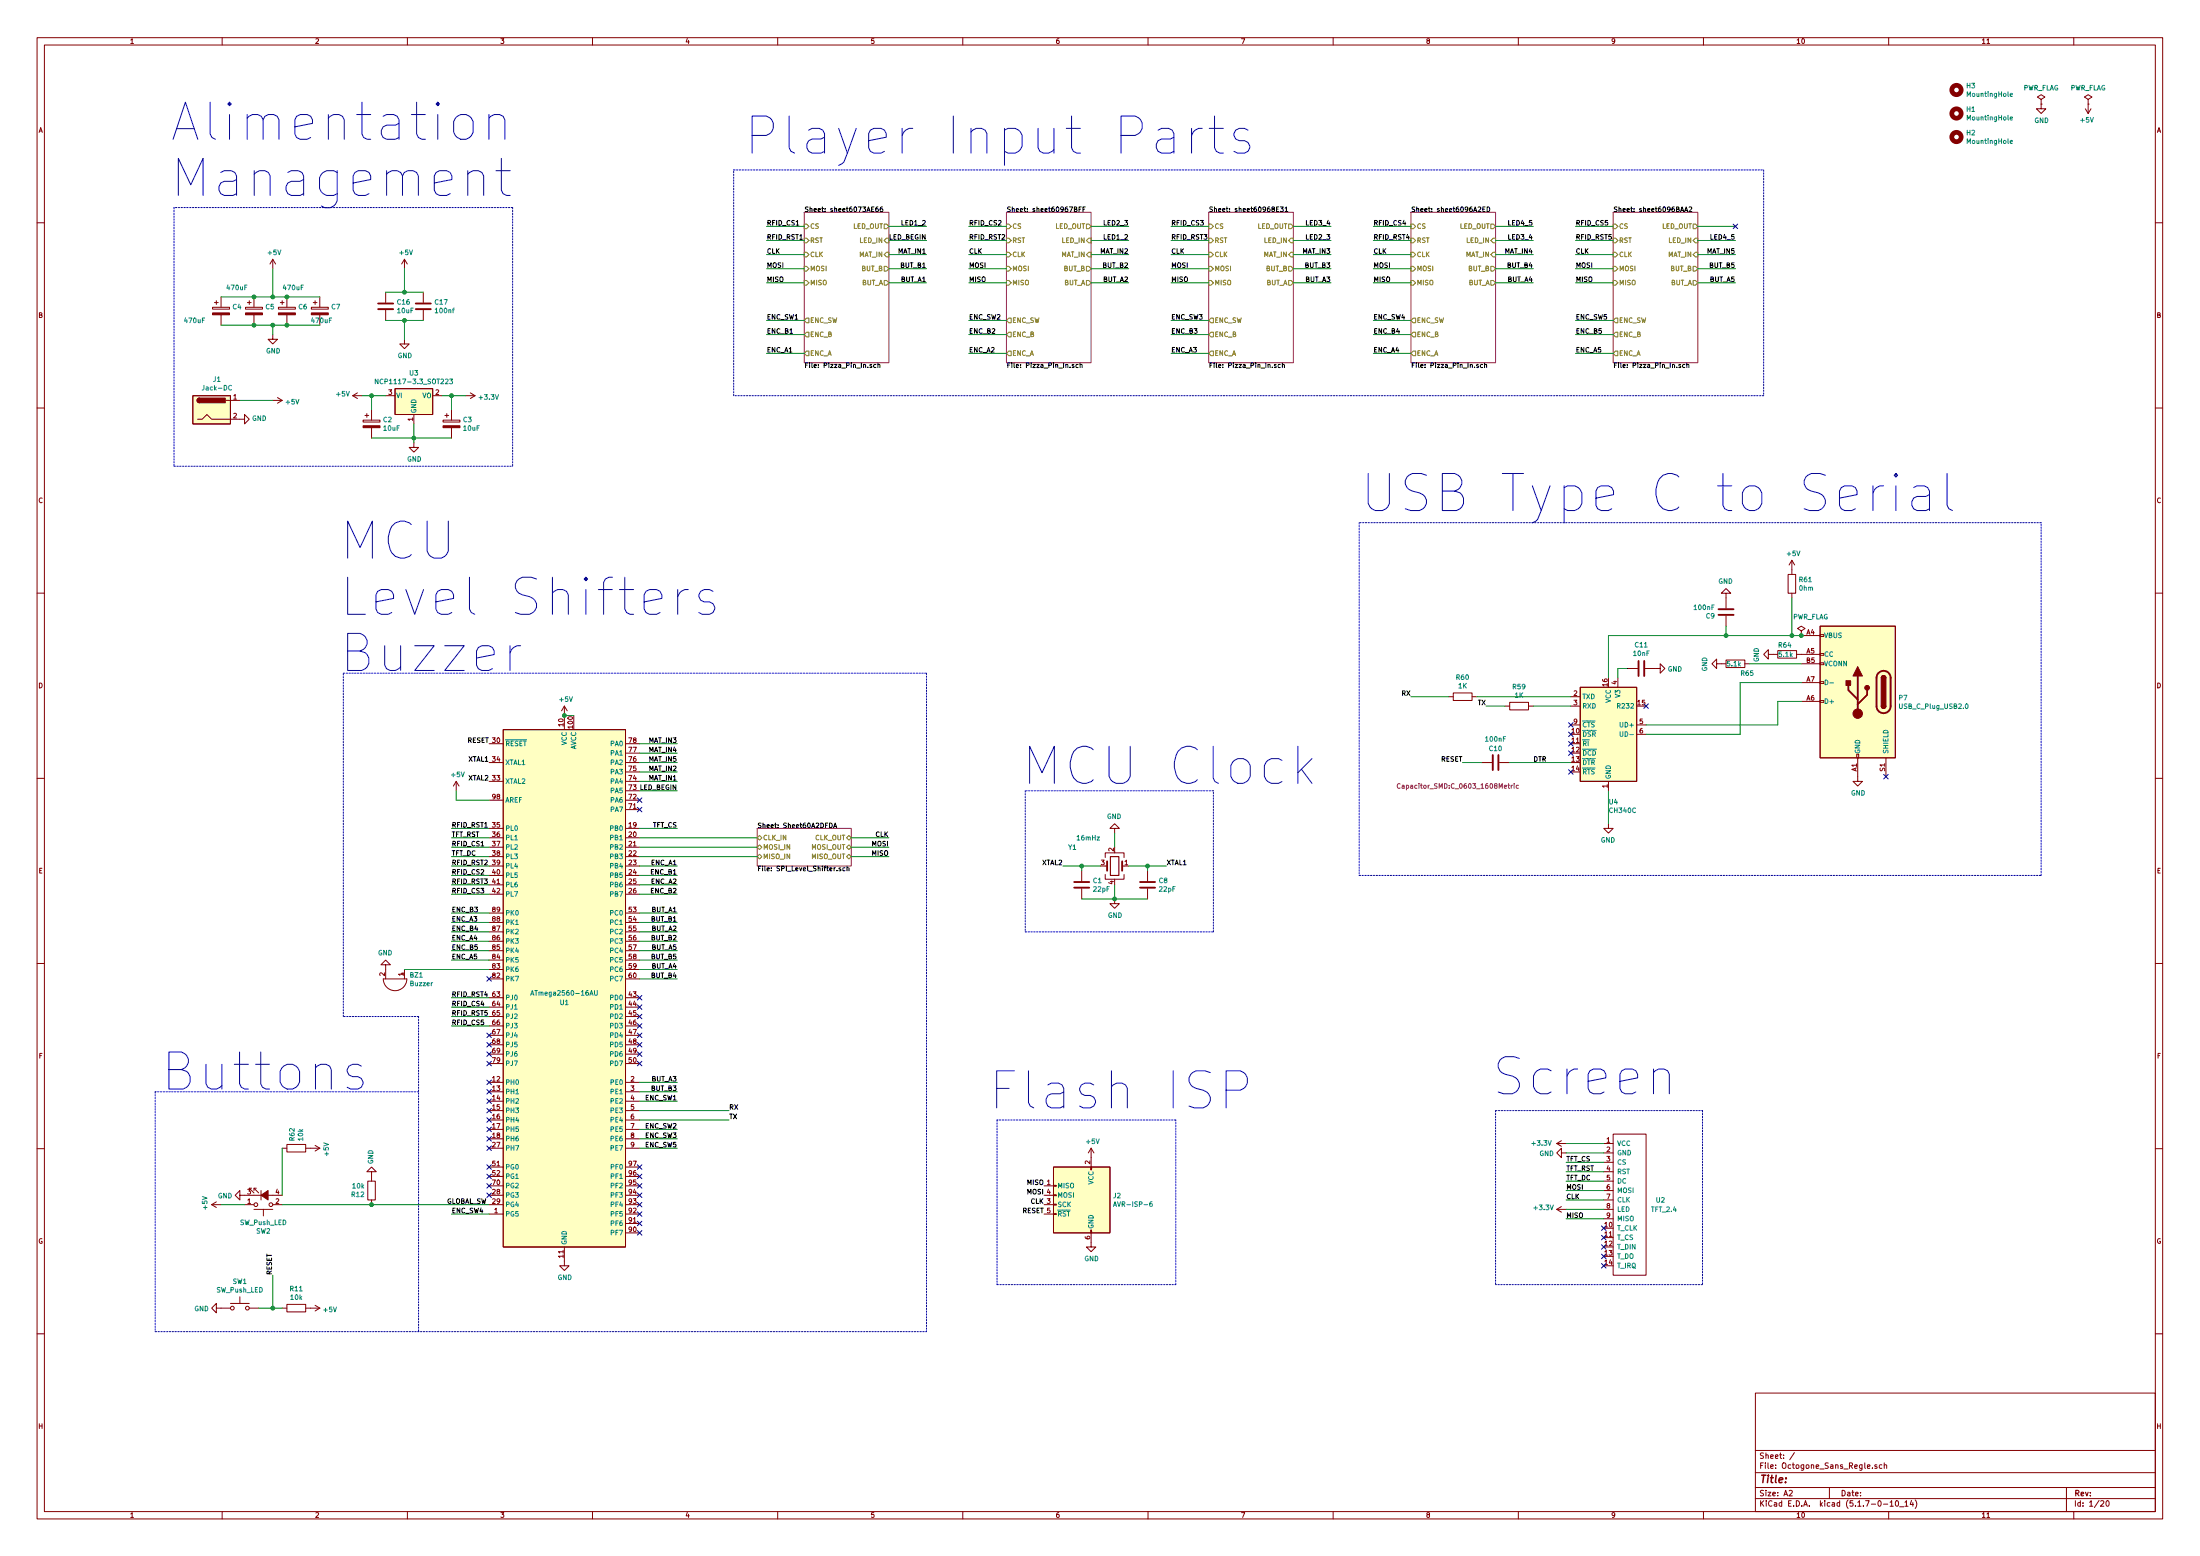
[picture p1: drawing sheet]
EESchema Schematic File Version 4
EELAYER 30 0
EELAYER END
$Descr A2 23386 16535
encoding utf-8
Sheet 1 20
Title ""
Date ""
Rev ""
Comp ""
Comment1 ""
Comment2 ""
Comment3 ""
Comment4 ""
$EndDescr
Text Label 9450 9100 2    50   ~ 0
MISO
Text Label 7200 9300 2    50   ~ 0
ENC_B1
Text Label 7200 9200 2    50   ~ 0
ENC_A1
Text Label 7200 9400 2    50   ~ 0
ENC_A2
Text Label 7200 9500 2    50   ~ 0
ENC_B2
Text Label 4800 9900 0    50   ~ 0
ENC_B4
Text Label 4800 10000 0    50   ~ 0
ENC_A4
Text Label 4800 10100 0    50   ~ 0
ENC_B5
Text Label 4800 9700 0    50   ~ 0
ENC_B3
Text Label 4800 9800 0    50   ~ 0
ENC_A3
$Sheet
S 8050 8800 1000 400 
U 60A2DFDB
F0 "Sheet60A2DFDA" 50
F1 "SPI_Level_Shifter.sch" 50
F2 "CLK_OUT" B R 9050 8900 50 
F3 "CLK_IN" B L 8050 8900 50 
F4 "MOSI_OUT" B R 9050 9000 50 
F5 "MOSI_IN" B L 8050 9000 50 
F6 "MISO_OUT" B R 9050 9100 50 
F7 "MISO_IN" B L 8050 9100 50 
$EndSheet
Text Label 9450 8900 2    50   ~ 0
CLK
Text Label 9450 9000 2    50   ~ 0
MOSI
Text Label 7200 8800 2    50   ~ 0
TFT_CS
$Comp
L power:GND #PWR03
U 1 1
P 16650 12250
F 0 "#PWR03" H 16650 12000 50  0001 C CNN
F 1 "GND" V 16655 12122 50  0000 R CNN
F 2 "" H 16650 12250 50  0001 C CNN
F 3 "" H 16650 12250 50  0001 C CNN
	1    16650 12250
	0    1    1    0   
$EndComp
$Comp
L power:+3.3V #PWR04
U 1 1
P 16650 12850
F 0 "#PWR04" H 16650 12700 50  0001 C CNN
F 1 "+3.3V" V 16665 12978 50  0000 L CNN
F 2 "" H 16650 12850 50  0001 C CNN
F 3 "" H 16650 12850 50  0001 C CNN
	1    16650 12850
	0    -1   -1   0   
$EndComp
$Comp
L power:+3.3V #PWR02
U 1 1
P 16650 12150
F 0 "#PWR02" H 16650 12000 50  0001 C CNN
F 1 "+3.3V" V 16650 12300 50  0000 L CNN
F 2 "" H 16650 12150 50  0001 C CNN
F 3 "" H 16650 12150 50  0001 C CNN
	1    16650 12150
	0    -1   -1   0   
$EndComp
NoConn ~ 17050 13050
NoConn ~ 17050 13150
NoConn ~ 17050 13250
NoConn ~ 17050 13350
NoConn ~ 17050 13450
$Comp
L my_lib:TFT_2.4 U2
U 1 1
P 17300 12000
F 0 "U2" H 17600 11250 50  0000 L CNN
F 1 "TFT_2.4" H 17550 11150 50  0000 L CNN
F 2 "my_lib:TFT_Connector" H 17300 12000 50  0001 C CNN
F 3 "" H 17300 12000 50  0001 C CNN
	1    17300 12000
	1    0    0    -1  
$EndComp
Text Label 4800 8900 0    50   ~ 0
TFT_RST
Text Label 4800 9100 0    50   ~ 0
TFT_DC
Text Label 7200 8300 2    50   ~ 0
MAT_IN1
Text Label 7200 8200 2    50   ~ 0
MAT_IN2
Text Label 7200 7900 2    50   ~ 0
MAT_IN3
Text Label 7200 8000 2    50   ~ 0
MAT_IN4
Text Label 7200 8100 2    50   ~ 0
MAT_IN5
Text Label 4800 8800 0    50   ~ 0
RFID_RST1
Text Label 4800 9000 0    50   ~ 0
RFID_CS1
Text Label 4800 9300 0    50   ~ 0
RFID_CS2
Text Label 4800 9400 0    50   ~ 0
RFID_RST3
Text Label 4800 9500 0    50   ~ 0
RFID_CS3
Text Label 10300 3750 0    50   ~ 0
ENC_A2
Text Label 8150 3750 0    50   ~ 0
ENC_A1
Text Label 12450 3750 0    50   ~ 0
ENC_A3
Text Label 4800 9200 0    50   ~ 0
RFID_RST2
Text Label 4800 10600 0    50   ~ 0
RFID_RST4
Text Label 4800 10700 0    50   ~ 0
RFID_CS4
Text Label 4800 10800 0    50   ~ 0
RFID_RST5
Text Label 4800 10900 0    50   ~ 0
RFID_CS5
Wire Wire Line
	17050 12350 16650 12350
Text Label 16650 12350 0    50   ~ 0
TFT_CS
Text Label 16650 12450 0    50   ~ 0
TFT_RST
Text Label 16650 12550 0    50   ~ 0
TFT_DC
Text Label 16650 12650 0    50   ~ 0
MOSI
Text Label 16650 12750 0    50   ~ 0
CLK
Text Label 16650 12950 0    50   ~ 0
MISO
Text Label 7200 9800 2    50   ~ 0
BUT_B1
Text Label 7200 9700 2    50   ~ 0
BUT_A1
Text Label 7200 10000 2    50   ~ 0
BUT_B2
Text Label 7200 9900 2    50   ~ 0
BUT_A2
Text Label 7200 11600 2    50   ~ 0
BUT_B3
Text Label 7200 11500 2    50   ~ 0
BUT_A3
Text Label 7200 10400 2    50   ~ 0
BUT_B4
Text Label 7200 10300 2    50   ~ 0
BUT_A4
Text Label 7200 10200 2    50   ~ 0
BUT_B5
Text Label 7200 10100 2    50   ~ 0
BUT_A5
Text Label 7200 11700 2    50   ~ 0
ENC_SW1
Text Label 7200 12200 2    50   ~ 0
ENC_SW5
Text Label 7200 12000 2    50   ~ 0
ENC_SW2
Text Label 7200 12100 2    50   ~ 0
ENC_SW3
Text Label 4800 12900 0    50   ~ 0
ENC_SW4
Text Label 7200 8400 2    50   ~ 0
LED_BEGIN
$Comp
L power:PWR_FLAG #FLG0102
U 1 1
P 21700 1100
F 0 "#FLG0102" H 21700 1175 50  0001 C CNN
F 1 "PWR_FLAG" H 21700 1273 50  0000 C CNN
F 2 "" H 21700 1100 50  0001 C CNN
F 3 "~" H 21700 1100 50  0001 C CNN
	1    21700 1100
	1    0    0    -1  
$EndComp
$Comp
L power:GND #PWR0103
U 1 1
P 21700 1100
F 0 "#PWR0103" H 21700 850 50  0001 C CNN
F 1 "GND" H 21705 927 50  0000 C CNN
F 2 "" H 21700 1100 50  0001 C CNN
F 3 "" H 21700 1100 50  0001 C CNN
	1    21700 1100
	1    0    0    -1  
$EndComp
$Comp
L power:GND #PWR0114
U 1 1
P 4400 4700
F 0 "#PWR0114" H 4400 4450 50  0001 C CNN
F 1 "GND" H 4405 4527 50  0000 C CNN
F 2 "" H 4400 4700 50  0001 C CNN
F 3 "" H 4400 4700 50  0001 C CNN
	1    4400 4700
	1    0    0    -1  
$EndComp
$Comp
L power:+5V #PWR0115
U 1 1
P 3850 4200
F 0 "#PWR0115" H 3850 4050 50  0001 C CNN
F 1 "+5V" V 3865 4328 50  0000 L CNN
F 2 "" H 3850 4200 50  0001 C CNN
F 3 "" H 3850 4200 50  0001 C CNN
	1    3850 4200
	0    -1   -1   0   
$EndComp
$Comp
L power:+3.3V #PWR0116
U 1 1
P 4950 4200
F 0 "#PWR0116" H 4950 4050 50  0001 C CNN
F 1 "+3.3V" V 4965 4328 50  0000 L CNN
F 2 "" H 4950 4200 50  0001 C CNN
F 3 "" H 4950 4200 50  0001 C CNN
	1    4950 4200
	0    1    1    0   
$EndComp
Wire Wire Line
	4850 8500 4850 8400
$Comp
L power:+5V #PWR0117
U 1 1
P 4850 8400
F 0 "#PWR0117" H 4850 8250 50  0001 C CNN
F 1 "+5V" H 4865 8573 50  0000 C CNN
F 2 "" H 4850 8400 50  0001 C CNN
F 3 "" H 4850 8400 50  0001 C CNN
	1    4850 8400
	1    0    0    -1  
$EndComp
Text Label 5200 7900 2    50   ~ 0
RESET
$Comp
L Switch:SW_Push SW1
U 1 1
P 2550 13900
F 0 "SW1" H 2550 14185 50  0000 C CNN
F 1 "SW_Push_LED" H 2550 14094 50  0000 C CNN
F 2 "my_lib:Switch_4x3" H 2550 14200 50  0001 C CNN
F 3 "~" H 2550 14200 50  0001 C CNN
	1    2550 13900
	1    0    0    -1  
$EndComp
$Comp
L power:GND #PWR026
U 1 1
P 2350 13900
F 0 "#PWR026" H 2350 13650 50  0001 C CNN
F 1 "GND" V 2355 13772 50  0000 R CNN
F 2 "" H 2350 13900 50  0001 C CNN
F 3 "" H 2350 13900 50  0001 C CNN
	1    2350 13900
	0    1    1    0   
$EndComp
$Comp
L Device:R R11
U 1 1
P 3150 13900
F 0 "R11" V 2943 13900 50  0000 C CNN
F 1 "10k" V 3034 13900 50  0000 C CNN
F 2 "Resistor_SMD:R_0603_1608Metric" V 3080 13900 50  0001 C CNN
F 3 "~" H 3150 13900 50  0001 C CNN
	1    3150 13900
	0    1    1    0   
$EndComp
$Comp
L power:+5V #PWR013
U 1 1
P 3300 13900
F 0 "#PWR013" H 3300 13750 50  0001 C CNN
F 1 "+5V" V 3315 14028 50  0000 L CNN
F 2 "" H 3300 13900 50  0001 C CNN
F 3 "" H 3300 13900 50  0001 C CNN
	1    3300 13900
	0    1    1    0   
$EndComp
Wire Wire Line
	2750 13900 2900 13900
Wire Wire Line
	2900 13900 2900 13550
Wire Wire Line
	3000 13900 2900 13900
Connection ~ 2900 13900
Text Label 2900 13550 1    50   ~ 0
RESET
$Comp
L Switch:SW_Push_LED SW2
U 1 1
P 2800 12700
F 0 "SW2" H 2800 13085 50  0000 C CNN
F 1 "SW_Push_LED" H 2800 12994 50  0000 C CNN
F 2 "my_lib:SW_LED_16mm" H 2800 13000 50  0001 C CNN
F 3 "~" H 2800 13000 50  0001 C CNN
	1    2800 12700
	1    0    0    1   
$EndComp
Text Label 4750 12800 0    50   ~ 0
GLOBAL_SW
Wire Wire Line
	3850 4200 3950 4200
Wire Wire Line
	4700 4200 4800 4200
$Comp
L Device:CP C2
U 1 1
P 3950 4500
F 0 "C2" H 4068 4546 50  0000 L CNN
F 1 "10uF" H 4068 4455 50  0000 L CNN
F 2 "Capacitor_Tantalum_SMD:CP_EIA-3216-18_Kemet-A" H 3988 4350 50  0001 C CNN
F 3 "~" H 3950 4500 50  0001 C CNN
	1    3950 4500
	1    0    0    -1  
$EndComp
$Comp
L Device:CP C3
U 1 1
P 4800 4500
F 0 "C3" H 4918 4546 50  0000 L CNN
F 1 "10uF" H 4918 4455 50  0000 L CNN
F 2 "Capacitor_Tantalum_SMD:CP_EIA-3216-18_Kemet-A" H 4838 4350 50  0001 C CNN
F 3 "~" H 4800 4500 50  0001 C CNN
	1    4800 4500
	1    0    0    -1  
$EndComp
Wire Wire Line
	4400 4500 4400 4650
Wire Wire Line
	3950 4350 3950 4200
Connection ~ 3950 4200
Wire Wire Line
	3950 4200 4100 4200
Connection ~ 4400 4650
Wire Wire Line
	4400 4650 4400 4700
Wire Wire Line
	4800 4200 4800 4350
Connection ~ 4800 4200
Wire Wire Line
	4800 4200 4950 4200
Wire Wire Line
	4800 4650 4400 4650
Wire Wire Line
	4400 4650 3950 4650
$Comp
L Device:Crystal_GND24 Y1
U 1 1
P 11850 9200
F 0 "Y1" H 12250 9400 50  0000 L CNN
F 1 "16mHz" H 12000 9500 50  0000 L CNN
F 2 "my_lib:crystal" H 11850 9200 50  0001 C CNN
F 3 "~" H 11850 9200 50  0001 C CNN
	1    11850 9200
	-1   0    0    -1  
$EndComp
$Comp
L power:GND #PWR0118
U 1 1
P 11850 9550
F 0 "#PWR0118" H 11850 9300 50  0001 C CNN
F 1 "GND" H 11855 9377 50  0000 C CNN
F 2 "" H 11850 9550 50  0001 C CNN
F 3 "" H 11850 9550 50  0001 C CNN
	1    11850 9550
	1    0    0    -1  
$EndComp
$Comp
L power:GND #PWR0120
U 1 1
P 11850 8850
F 0 "#PWR0120" H 11850 8600 50  0001 C CNN
F 1 "GND" H 11855 8677 50  0000 C CNN
F 2 "" H 11850 8850 50  0001 C CNN
F 3 "" H 11850 8850 50  0001 C CNN
	1    11850 8850
	-1   0    0    1   
$EndComp
$Comp
L Device:C C1
U 1 1
P 11500 9400
F 0 "C1" H 11615 9446 50  0000 L CNN
F 1 "22pF" H 11615 9355 50  0000 L CNN
F 2 "Capacitor_SMD:C_0603_1608Metric" H 11538 9250 50  0001 C CNN
F 3 "~" H 11500 9400 50  0001 C CNN
	1    11500 9400
	1    0    0    -1  
$EndComp
$Comp
L Device:C C8
U 1 1
P 12200 9400
F 0 "C8" H 12315 9446 50  0000 L CNN
F 1 "22pF" H 12315 9355 50  0000 L CNN
F 2 "Capacitor_SMD:C_0603_1608Metric" H 12238 9250 50  0001 C CNN
F 3 "~" H 12200 9400 50  0001 C CNN
	1    12200 9400
	1    0    0    -1  
$EndComp
Wire Wire Line
	11500 9550 11850 9550
Wire Wire Line
	12200 9550 11850 9550
Connection ~ 11850 9550
Wire Wire Line
	11700 9200 11500 9200
Wire Wire Line
	11500 9200 11500 9250
Wire Wire Line
	11850 9400 11850 9550
Wire Wire Line
	11850 9000 11850 8850
Wire Wire Line
	12200 9200 12200 9250
Wire Wire Line
	12000 9200 12200 9200
Text Label 5200 8100 2    50   ~ 0
XTAL1
Text Label 5200 8300 2    50   ~ 0
XTAL2
Text Label 12400 9200 0    50   ~ 0
XTAL1
Text Label 11300 9200 2    50   ~ 0
XTAL2
Wire Wire Line
	11300 9200 11500 9200
Connection ~ 11500 9200
Wire Wire Line
	12200 9200 12400 9200
Connection ~ 12200 9200
NoConn ~ 20050 8250
$Comp
L power:+5V #PWR0137
U 1 1
P 2900 4250
F 0 "#PWR0137" H 2900 4100 50  0001 C CNN
F 1 "+5V" V 2915 4378 50  0000 L CNN
F 2 "" H 2900 4250 50  0001 C CNN
F 3 "" H 2900 4250 50  0001 C CNN
	1    2900 4250
	0    1    1    0   
$EndComp
$Comp
L power:GND #PWR038
U 1 1
P 2900 3550
F 0 "#PWR038" H 2900 3300 50  0001 C CNN
F 1 "GND" H 2905 3377 50  0000 C CNN
F 2 "" H 2900 3550 50  0001 C CNN
F 3 "" H 2900 3550 50  0001 C CNN
	1    2900 3550
	1    0    0    -1  
$EndComp
$Comp
L power:+5V #PWR037
U 1 1
P 2900 2850
F 0 "#PWR037" H 2900 2700 50  0001 C CNN
F 1 "+5V" H 2915 3023 50  0000 C CNN
F 2 "" H 2900 2850 50  0001 C CNN
F 3 "" H 2900 2850 50  0001 C CNN
	1    2900 2850
	1    0    0    -1  
$EndComp
$Comp
L Device:CP C5
U 1 1
P 2700 3300
F 0 "C5" H 2818 3346 50  0000 L CNN
F 1 "470uF" H 2400 3550 50  0000 L CNN
F 2 "Capacitor_Tantalum_SMD:CP_EIA-7343-30_AVX-N" H 2738 3150 50  0001 C CNN
F 3 "~" H 2700 3300 50  0001 C CNN
	1    2700 3300
	1    0    0    -1  
$EndComp
Connection ~ 2700 3150
Wire Wire Line
	2350 3150 2700 3150
Connection ~ 2700 3450
Wire Wire Line
	2350 3450 2700 3450
$Comp
L Device:CP C6
U 1 1
P 3050 3300
F 0 "C6" H 3168 3346 50  0000 L CNN
F 1 "470uF" H 3000 3550 50  0000 L CNN
F 2 "Capacitor_Tantalum_SMD:CP_EIA-7343-30_AVX-N" H 3088 3150 50  0001 C CNN
F 3 "~" H 3050 3300 50  0001 C CNN
	1    3050 3300
	1    0    0    -1  
$EndComp
Connection ~ 3050 3150
Wire Wire Line
	3050 3150 3400 3150
Connection ~ 3050 3450
Wire Wire Line
	3400 3450 3050 3450
$Comp
L Device:CP C7
U 1 1
P 3400 3300
F 0 "C7" H 3518 3346 50  0000 L CNN
F 1 "470uF" H 3300 3200 50  0000 L CNN
F 2 "Capacitor_Tantalum_SMD:CP_EIA-7343-30_AVX-N" H 3438 3150 50  0001 C CNN
F 3 "~" H 3400 3300 50  0001 C CNN
	1    3400 3300
	1    0    0    -1  
$EndComp
$Comp
L Device:CP C4
U 1 1
P 2350 3300
F 0 "C4" H 2468 3346 50  0000 L CNN
F 1 "470uF" H 1950 3200 50  0000 L CNN
F 2 "Capacitor_Tantalum_SMD:CP_EIA-7343-30_AVX-N" H 2388 3150 50  0001 C CNN
F 3 "~" H 2350 3300 50  0001 C CNN
	1    2350 3300
	1    0    0    -1  
$EndComp
Wire Wire Line
	2900 3450 2900 3550
Wire Wire Line
	2700 3450 2900 3450
Wire Wire Line
	3050 3450 2900 3450
Connection ~ 2900 3450
Wire Wire Line
	2900 2850 2900 3150
Wire Wire Line
	2700 3150 2900 3150
Wire Wire Line
	2900 3150 3050 3150
Connection ~ 2900 3150
$Comp
L power:PWR_FLAG #FLG0101
U 1 1
P 22200 1100
F 0 "#FLG0101" H 22200 1175 50  0001 C CNN
F 1 "PWR_FLAG" H 22200 1273 50  0000 C CNN
F 2 "" H 22200 1100 50  0001 C CNN
F 3 "~" H 22200 1100 50  0001 C CNN
	1    22200 1100
	1    0    0    -1  
$EndComp
$Comp
L power:+5V #PWR0113
U 1 1
P 22200 1100
F 0 "#PWR0113" H 22200 950 50  0001 C CNN
F 1 "+5V" H 22215 1273 50  0000 C CNN
F 2 "" H 22200 1100 50  0001 C CNN
F 3 "" H 22200 1100 50  0001 C CNN
	1    22200 1100
	-1   0    0    1   
$EndComp
$Comp
L Regulator_Linear:NCP1117-3.3_SOT223 U3
U 1 1
P 4400 4200
F 0 "U3" H 4400 4442 50  0000 C CNN
F 1 "NCP1117-3.3_SOT223" H 4400 4351 50  0000 C CNN
F 2 "Package_TO_SOT_SMD:SOT-223-3_TabPin2" H 4400 4400 50  0001 C CNN
F 3 "http://www.onsemi.com/pub_link/Collateral/NCP1117-D.PDF" H 4500 3950 50  0001 C CNN
	1    4400 4200
	1    0    0    -1  
$EndComp
$Comp
L power:GND #PWR0127
U 1 1
P 3950 12500
F 0 "#PWR0127" H 3950 12250 50  0001 C CNN
F 1 "GND" V 3955 12372 50  0000 R CNN
F 2 "" H 3950 12500 50  0001 C CNN
F 3 "" H 3950 12500 50  0001 C CNN
	1    3950 12500
	-1   0    0    1   
$EndComp
$Comp
L power:+5V #PWR014
U 1 1
P 2350 12800
F 0 "#PWR014" H 2350 12650 50  0001 C CNN
F 1 "+5V" H 2365 12973 50  0000 C CNN
F 2 "" H 2350 12800 50  0001 C CNN
F 3 "" H 2350 12800 50  0001 C CNN
	1    2350 12800
	0    -1   -1   0   
$EndComp
$Comp
L power:GND #PWR0119
U 1 1
P 2600 12700
F 0 "#PWR0119" H 2600 12450 50  0001 C CNN
F 1 "GND" V 2605 12572 50  0000 R CNN
F 2 "" H 2600 12700 50  0001 C CNN
F 3 "" H 2600 12700 50  0001 C CNN
	1    2600 12700
	0    1    1    0   
$EndComp
$Comp
L power:+5V #PWR0125
U 1 1
P 3300 12200
F 0 "#PWR0125" H 3300 12050 50  0001 C CNN
F 1 "+5V" H 3315 12373 50  0000 C CNN
F 2 "" H 3300 12200 50  0001 C CNN
F 3 "" H 3300 12200 50  0001 C CNN
	1    3300 12200
	0    1    1    0   
$EndComp
$Comp
L Device:R R62
U 1 1
P 3150 12200
F 0 "R62" H 3220 12246 50  0000 L CNN
F 1 "10k" H 3220 12155 50  0000 L CNN
F 2 "Resistor_SMD:R_0603_1608Metric" V 3080 12200 50  0001 C CNN
F 3 "~" H 3150 12200 50  0001 C CNN
	1    3150 12200
	0    -1   -1   0   
$EndComp
Wire Wire Line
	3000 12200 3000 12700
$Comp
L Device:R R12
U 1 1
P 3950 12650
F 0 "R12" H 4020 12696 50  0000 L CNN
F 1 "10k" H 4020 12605 50  0000 L CNN
F 2 "Resistor_SMD:R_0603_1608Metric" V 3880 12650 50  0001 C CNN
F 3 "~" H 3950 12650 50  0001 C CNN
	1    3950 12650
	-1   0    0    1   
$EndComp
Wire Wire Line
	2600 12800 2350 12800
$Comp
L power:GND #PWR0126
U 1 1
P 19750 8250
F 0 "#PWR0126" H 19750 8000 50  0001 C CNN
F 1 "GND" H 19755 8077 50  0000 C CNN
F 2 "" H 19750 8250 50  0001 C CNN
F 3 "" H 19750 8250 50  0001 C CNN
	1    19750 8250
	1    0    0    -1  
$EndComp
$Comp
L Device:C C16
U 1 1
P 4100 3250
F 0 "C16" H 4215 3296 50  0000 L CNN
F 1 "10uF" H 4215 3205 50  0000 L CNN
F 2 "Capacitor_SMD:C_0603_1608Metric" H 4138 3100 50  0001 C CNN
F 3 "~" H 4100 3250 50  0001 C CNN
	1    4100 3250
	1    0    0    -1  
$EndComp
$Comp
L Device:C C17
U 1 1
P 4500 3250
F 0 "C17" H 4615 3296 50  0000 L CNN
F 1 "100nf" H 4615 3205 50  0000 L CNN
F 2 "Capacitor_SMD:C_0603_1608Metric" H 4538 3100 50  0001 C CNN
F 3 "~" H 4500 3250 50  0001 C CNN
	1    4500 3250
	1    0    0    -1  
$EndComp
Wire Wire Line
	4100 3400 4300 3400
Wire Wire Line
	4500 3100 4300 3100
Wire Wire Line
	8150 3750 8550 3750
Wire Wire Line
	10300 3750 10700 3750
Wire Wire Line
	12450 3750 12850 3750
Wire Wire Line
	14600 3750 15000 3750
Text Label 14600 3750 0    50   ~ 0
ENC_A4
Wire Wire Line
	16750 3750 17150 3750
Text Label 16750 3750 0    50   ~ 0
ENC_A5
Wire Wire Line
	9050 8900 9450 8900
Wire Wire Line
	9050 9000 9450 9000
Wire Wire Line
	9050 9100 9450 9100
Wire Wire Line
	16650 12450 17050 12450
Wire Wire Line
	16650 12550 17050 12550
Wire Wire Line
	16650 12650 17050 12650
Wire Wire Line
	16650 12750 17050 12750
Wire Wire Line
	17050 12150 16650 12150
Wire Wire Line
	17050 12250 16650 12250
Wire Wire Line
	17050 12850 16650 12850
Wire Wire Line
	17050 12950 16650 12950
Wire Wire Line
	18050 2550 18450 2550
Wire Wire Line
	18050 2700 18450 2700
Wire Wire Line
	18050 2850 18450 2850
Wire Wire Line
	18050 3000 18450 3000
Text Label 18450 2550 2    50   ~ 0
LED4_5
Text Label 18450 3000 2    50   ~ 0
BUT_A5
Text Label 18450 2850 2    50   ~ 0
BUT_B5
Text Label 18450 2700 2    50   ~ 0
MAT_IN5
Wire Wire Line
	18050 2400 18450 2400
Text Label 16750 2700 0    50   ~ 0
CLK
Text Label 16750 2850 0    50   ~ 0
MOSI
Text Label 16750 3000 0    50   ~ 0
MISO
Text Label 16750 2400 0    50   ~ 0
RFID_CS5
Text Label 16750 2550 0    50   ~ 0
RFID_RST5
Wire Wire Line
	16750 2400 17150 2400
Wire Wire Line
	16750 2550 17150 2550
Wire Wire Line
	16750 2700 17150 2700
Wire Wire Line
	16750 2850 17150 2850
Wire Wire Line
	16750 3000 17150 3000
Text Label 16750 3550 0    50   ~ 0
ENC_B5
Text Label 16750 3400 0    50   ~ 0
ENC_SW5
Wire Wire Line
	16750 3400 17150 3400
Wire Wire Line
	16750 3550 17150 3550
Text Label 14600 2700 0    50   ~ 0
CLK
Text Label 14600 2850 0    50   ~ 0
MOSI
Text Label 14600 3000 0    50   ~ 0
MISO
Text Label 14600 2400 0    50   ~ 0
RFID_CS4
Text Label 14600 2550 0    50   ~ 0
RFID_RST4
Wire Wire Line
	14600 2400 15000 2400
Wire Wire Line
	14600 2550 15000 2550
Wire Wire Line
	14600 2700 15000 2700
Wire Wire Line
	14600 2850 15000 2850
Wire Wire Line
	14600 3000 15000 3000
Text Label 14600 3550 0    50   ~ 0
ENC_B4
Text Label 14600 3400 0    50   ~ 0
ENC_SW4
Wire Wire Line
	14600 3400 15000 3400
Wire Wire Line
	14600 3550 15000 3550
Wire Wire Line
	15900 2400 16300 2400
Wire Wire Line
	15900 2550 16300 2550
Wire Wire Line
	15900 2700 16300 2700
Wire Wire Line
	15900 2850 16300 2850
Wire Wire Line
	15900 3000 16300 3000
Text Label 16300 2550 2    50   ~ 0
LED3_4
Text Label 16300 2400 2    50   ~ 0
LED4_5
Text Label 16300 3000 2    50   ~ 0
BUT_A4
Text Label 16300 2850 2    50   ~ 0
BUT_B4
Text Label 16300 2700 2    50   ~ 0
MAT_IN4
Wire Wire Line
	12450 3550 12850 3550
Wire Wire Line
	12450 3400 12850 3400
Wire Wire Line
	12450 3000 12850 3000
Wire Wire Line
	12450 2850 12850 2850
Wire Wire Line
	12450 2700 12850 2700
Wire Wire Line
	12450 2550 12850 2550
Wire Wire Line
	13750 2400 14150 2400
Wire Wire Line
	13750 2550 14150 2550
Wire Wire Line
	13750 2700 14150 2700
Wire Wire Line
	13750 2850 14150 2850
Wire Wire Line
	13750 3000 14150 3000
Text Label 14150 2550 2    50   ~ 0
LED2_3
Text Label 14150 2400 2    50   ~ 0
LED3_4
Text Label 14150 3000 2    50   ~ 0
BUT_A3
Text Label 14150 2850 2    50   ~ 0
BUT_B3
Text Label 14150 2700 2    50   ~ 0
MAT_IN3
Wire Wire Line
	11600 2400 12000 2400
Wire Wire Line
	11600 2550 12000 2550
Wire Wire Line
	11600 2700 12000 2700
Wire Wire Line
	11600 2850 12000 2850
Wire Wire Line
	11600 3000 12000 3000
Text Label 12000 2550 2    50   ~ 0
LED1_2
Text Label 12000 2400 2    50   ~ 0
LED2_3
Text Label 12000 3000 2    50   ~ 0
BUT_A2
Text Label 12000 2850 2    50   ~ 0
BUT_B2
Text Label 12000 2700 2    50   ~ 0
MAT_IN2
Wire Wire Line
	10300 3550 10700 3550
Wire Wire Line
	10300 3400 10700 3400
Wire Wire Line
	9450 2400 9850 2400
Wire Wire Line
	9450 2550 9850 2550
Wire Wire Line
	9450 2700 9850 2700
Wire Wire Line
	9450 2850 9850 2850
Wire Wire Line
	9450 3000 9850 3000
Wire Wire Line
	8150 3550 8550 3550
Text Label 8150 2400 0    50   ~ 0
RFID_CS1
Wire Wire Line
	10300 2550 10700 2550
Wire Wire Line
	10300 3000 10700 3000
Wire Wire Line
	10300 2850 10700 2850
Wire Wire Line
	10300 2700 10700 2700
Wire Wire Line
	8150 3000 8550 3000
Wire Wire Line
	8150 2850 8550 2850
Wire Wire Line
	8150 2700 8550 2700
Wire Wire Line
	8150 2550 8550 2550
Text Label 9850 2550 2    50   ~ 0
LED_BEGIN
Text Label 9850 2400 2    50   ~ 0
LED1_2
Text Label 12450 3400 0    50   ~ 0
ENC_SW3
Text Label 10300 3400 0    50   ~ 0
ENC_SW2
Text Label 8150 3400 0    50   ~ 0
ENC_SW1
Wire Wire Line
	8550 3400 8150 3400
Text Label 9850 3000 2    50   ~ 0
BUT_A1
Text Label 9850 2850 2    50   ~ 0
BUT_B1
Text Label 9850 2700 2    50   ~ 0
MAT_IN1
Wire Wire Line
	12450 2400 12850 2400
Text Label 12450 2550 0    50   ~ 0
RFID_RST3
Text Label 12450 2400 0    50   ~ 0
RFID_CS3
Text Label 12450 3000 0    50   ~ 0
MISO
Text Label 12450 2850 0    50   ~ 0
MOSI
Text Label 12450 2700 0    50   ~ 0
CLK
Wire Wire Line
	10300 2400 10700 2400
Text Label 10300 2550 0    50   ~ 0
RFID_RST2
Text Label 10300 2400 0    50   ~ 0
RFID_CS2
Text Label 10300 3000 0    50   ~ 0
MISO
Text Label 10300 2850 0    50   ~ 0
MOSI
Text Label 10300 2700 0    50   ~ 0
CLK
Wire Wire Line
	8150 2400 8550 2400
Text Label 8150 2550 0    50   ~ 0
RFID_RST1
Text Label 12450 3550 0    50   ~ 0
ENC_B3
Text Label 8150 3550 0    50   ~ 0
ENC_B1
Text Label 10300 3550 0    50   ~ 0
ENC_B2
Text Label 8150 3000 0    50   ~ 0
MISO
Text Label 8150 2850 0    50   ~ 0
MOSI
Text Label 8150 2700 0    50   ~ 0
CLK
$Sheet
S 10700 2250 900  1600
U 60967C0E
F0 "sheet60967BFF" 50
F1 "Pizza_Pin_In.sch" 50
F2 "ENC_A" O L 10700 3750 50 
F3 "ENC_B" O L 10700 3550 50 
F4 "ENC_SW" O L 10700 3400 50 
F5 "BUT_A" O R 11600 3000 50 
F6 "MAT_IN" I R 11600 2700 50 
F7 "LED_IN" I R 11600 2550 50 
F8 "BUT_B" O R 11600 2850 50 
F9 "LED_OUT" O R 11600 2400 50 
F10 "MISO" I L 10700 3000 50 
F11 "MOSI" I L 10700 2850 50 
F12 "CLK" I L 10700 2700 50 
F13 "RST" I L 10700 2550 50 
F14 "CS" I L 10700 2400 50 
$EndSheet
$Sheet
S 17150 2250 900  1600
U 6096BAB1
F0 "sheet6096BAA2" 50
F1 "Pizza_Pin_In.sch" 50
F2 "ENC_A" O L 17150 3750 50 
F3 "ENC_B" O L 17150 3550 50 
F4 "ENC_SW" O L 17150 3400 50 
F5 "BUT_A" O R 18050 3000 50 
F6 "MAT_IN" I R 18050 2700 50 
F7 "LED_IN" I R 18050 2550 50 
F8 "BUT_B" O R 18050 2850 50 
F9 "LED_OUT" O R 18050 2400 50 
F10 "MISO" I L 17150 3000 50 
F11 "MOSI" I L 17150 2850 50 
F12 "CLK" I L 17150 2700 50 
F13 "RST" I L 17150 2550 50 
F14 "CS" I L 17150 2400 50 
$EndSheet
$Sheet
S 15000 2250 900  1600
U 6096A2FC
F0 "sheet6096A2ED" 50
F1 "Pizza_Pin_In.sch" 50
F2 "ENC_A" O L 15000 3750 50 
F3 "ENC_B" O L 15000 3550 50 
F4 "ENC_SW" O L 15000 3400 50 
F5 "BUT_A" O R 15900 3000 50 
F6 "MAT_IN" I R 15900 2700 50 
F7 "LED_IN" I R 15900 2550 50 
F8 "BUT_B" O R 15900 2850 50 
F9 "LED_OUT" O R 15900 2400 50 
F10 "MISO" I L 15000 3000 50 
F11 "MOSI" I L 15000 2850 50 
F12 "CLK" I L 15000 2700 50 
F13 "RST" I L 15000 2550 50 
F14 "CS" I L 15000 2400 50 
$EndSheet
$Sheet
S 12850 2250 900  1600
U 60968E40
F0 "sheet60968E31" 50
F1 "Pizza_Pin_In.sch" 50
F2 "ENC_A" O L 12850 3750 50 
F3 "ENC_B" O L 12850 3550 50 
F4 "ENC_SW" O L 12850 3400 50 
F5 "BUT_A" O R 13750 3000 50 
F6 "MAT_IN" I R 13750 2700 50 
F7 "LED_IN" I R 13750 2550 50 
F8 "BUT_B" O R 13750 2850 50 
F9 "LED_OUT" O R 13750 2400 50 
F10 "MISO" I L 12850 3000 50 
F11 "MOSI" I L 12850 2850 50 
F12 "CLK" I L 12850 2700 50 
F13 "RST" I L 12850 2550 50 
F14 "CS" I L 12850 2400 50 
$EndSheet
$Sheet
S 8550 2250 900  1600
U 6073AE75
F0 "sheet6073AE66" 50
F1 "Pizza_Pin_In.sch" 50
F2 "ENC_A" O L 8550 3750 50 
F3 "ENC_B" O L 8550 3550 50 
F4 "ENC_SW" O L 8550 3400 50 
F5 "BUT_A" O R 9450 3000 50 
F6 "MAT_IN" I R 9450 2700 50 
F7 "LED_IN" I R 9450 2550 50 
F8 "BUT_B" O R 9450 2850 50 
F9 "LED_OUT" O R 9450 2400 50 
F10 "MISO" I L 8550 3000 50 
F11 "MOSI" I L 8550 2850 50 
F12 "CLK" I L 8550 2700 50 
F13 "RST" I L 8550 2550 50 
F14 "CS" I L 8550 2400 50 
$EndSheet
Wire Wire Line
	4300 3100 4300 2850
Connection ~ 4300 3100
Wire Wire Line
	4300 3100 4100 3100
Wire Wire Line
	4300 3400 4300 3600
Connection ~ 4300 3400
Wire Wire Line
	4300 3400 4500 3400
$Comp
L power:+5V #PWR025
U 1 1
P 4300 2850
F 0 "#PWR025" H 4300 2700 50  0001 C CNN
F 1 "+5V" H 4315 3023 50  0000 C CNN
F 2 "" H 4300 2850 50  0001 C CNN
F 3 "" H 4300 2850 50  0001 C CNN
	1    4300 2850
	1    0    0    -1  
$EndComp
$Comp
L power:GND #PWR068
U 1 1
P 4300 3600
F 0 "#PWR068" H 4300 3350 50  0001 C CNN
F 1 "GND" H 4305 3427 50  0000 C CNN
F 2 "" H 4300 3600 50  0001 C CNN
F 3 "" H 4300 3600 50  0001 C CNN
	1    4300 3600
	1    0    0    -1  
$EndComp
NoConn ~ 18450 2400
$Comp
L Device:Buzzer BZ1
U 1 1
P 4200 10400
F 0 "BZ1" V 4158 10552 50  0000 L CNN
F 1 "Buzzer" V 4249 10552 50  0000 L CNN
F 2 "Buzzer_Beeper:Buzzer_12x9.5RM7.6" V 4175 10500 50  0001 C CNN
F 3 "~" V 4175 10500 50  0001 C CNN
	1    4200 10400
	0    1    1    0   
$EndComp
$Comp
L power:GND #PWR0121
U 1 1
P 4100 10300
F 0 "#PWR0121" H 4100 10050 50  0001 C CNN
F 1 "GND" H 4105 10127 50  0000 C CNN
F 2 "" H 4100 10300 50  0001 C CNN
F 3 "" H 4100 10300 50  0001 C CNN
	1    4100 10300
	-1   0    0    1   
$EndComp
Wire Wire Line
	19050 6750 19050 6350
Connection ~ 19050 6750
Wire Wire Line
	19050 6750 19150 6750
$Comp
L Device:R R61
U 1 1
P 19050 6200
F 0 "R61" H 19120 6246 50  0000 L CNN
F 1 "0hm" H 19120 6155 50  0000 L CNN
F 2 "Resistor_SMD:R_0603_1608Metric" V 18980 6200 50  0001 C CNN
F 3 "~" H 19050 6200 50  0001 C CNN
	1    19050 6200
	1    0    0    -1  
$EndComp
$Comp
L power:+5V #PWR055
U 1 1
P 19050 6050
F 0 "#PWR055" H 19050 5900 50  0001 C CNN
F 1 "+5V" H 19065 6223 50  0000 C CNN
F 2 "" H 19050 6050 50  0001 C CNN
F 3 "" H 19050 6050 50  0001 C CNN
	1    19050 6050
	1    0    0    -1  
$EndComp
Text Label 4800 10200 0    50   ~ 0
ENC_A5
$Comp
L power:GND #PWR?
U 1 1
P 17100 8750
AR Path="/608F4CD0/6286F5D1" Ref="#PWR?"  Part="1" 
AR Path="/6286F5D1" Ref="#PWR072"  Part="1" 
F 0 "#PWR072" H 17100 8500 50  0001 C CNN
F 1 "GND" H 17105 8577 50  0000 C CNN
F 2 "" H 17100 8750 50  0001 C CNN
F 3 "" H 17100 8750 50  0001 C CNN
	1    17100 8750
	-1   0    0    -1  
$EndComp
$Comp
L power:GND #PWR?
U 1 1
P 17600 7100
AR Path="/608F4CD0/6286F5D7" Ref="#PWR?"  Part="1" 
AR Path="/6286F5D7" Ref="#PWR071"  Part="1" 
F 0 "#PWR071" H 17600 6850 50  0001 C CNN
F 1 "GND" V 17605 6972 50  0000 R CNN
F 2 "" H 17600 7100 50  0001 C CNN
F 3 "" H 17600 7100 50  0001 C CNN
	1    17600 7100
	0    -1   1    0   
$EndComp
$Comp
L Device:C C?
U 1 1
P 17450 7100
AR Path="/608F4CD0/6286F5DD" Ref="C?"  Part="1" 
AR Path="/6286F5DD" Ref="C11"  Part="1" 
F 0 "C11" V 17198 7100 50  0000 C CNN
F 1 "10nF" V 17289 7100 50  0000 C CNN
F 2 "Capacitor_SMD:C_0603_1608Metric" H 17488 6950 50  0001 C CNN
F 3 "~" H 17450 7100 50  0001 C CNN
	1    17450 7100
	0    -1   1    0   
$EndComp
Wire Wire Line
	17300 7100 17200 7100
Wire Wire Line
	17200 7100 17200 7200
$Comp
L Device:R R?
U 1 1
P 16150 7500
AR Path="/608F4CD0/6286F5E6" Ref="R?"  Part="1" 
AR Path="/6286F5E6" Ref="R59"  Part="1" 
F 0 "R59" V 15943 7500 50  0000 C CNN
F 1 "1K" V 16034 7500 50  0000 C CNN
F 2 "Resistor_SMD:R_0603_1608Metric" V 16080 7500 50  0001 C CNN
F 3 "~" H 16150 7500 50  0001 C CNN
	1    16150 7500
	0    -1   1    0   
$EndComp
Wire Wire Line
	16700 7500 16300 7500
$Comp
L Device:R R?
U 1 1
P 15550 7400
AR Path="/608F4CD0/6286F5ED" Ref="R?"  Part="1" 
AR Path="/6286F5ED" Ref="R60"  Part="1" 
F 0 "R60" V 15343 7400 50  0000 C CNN
F 1 "1K" V 15434 7400 50  0000 C CNN
F 2 "Resistor_SMD:R_0603_1608Metric" V 15480 7400 50  0001 C CNN
F 3 "~" H 15550 7400 50  0001 C CNN
	1    15550 7400
	0    -1   1    0   
$EndComp
Wire Wire Line
	16000 7500 15800 7500
$Comp
L power:GND #PWR?
U 1 1
P 18350 6350
AR Path="/608F4CD0/6286F5F5" Ref="#PWR?"  Part="1" 
AR Path="/6286F5F5" Ref="#PWR056"  Part="1" 
F 0 "#PWR056" H 18350 6100 50  0001 C CNN
F 1 "GND" H 18355 6177 50  0000 C CNN
F 2 "" H 18350 6350 50  0001 C CNN
F 3 "" H 18350 6350 50  0001 C CNN
	1    18350 6350
	-1   0    0    1   
$EndComp
$Comp
L Device:C C?
U 1 1
P 18350 6500
AR Path="/608F4CD0/6286F5FB" Ref="C?"  Part="1" 
AR Path="/6286F5FB" Ref="C9"  Part="1" 
F 0 "C9" H 18465 6546 50  0000 L CNN
F 1 "100nF" H 18465 6455 50  0000 L CNN
F 2 "Capacitor_SMD:C_0603_1608Metric" H 18388 6350 50  0001 C CNN
F 3 "~" H 18350 6500 50  0001 C CNN
	1    18350 6500
	-1   0    0    1   
$EndComp
Wire Wire Line
	17100 8400 17100 8750
Wire Wire Line
	16700 7400 15700 7400
Wire Wire Line
	15400 7400 15000 7400
NoConn ~ 16700 7700
NoConn ~ 16700 7800
NoConn ~ 16700 7900
NoConn ~ 16700 8000
Text Label 7750 11900 0    50   ~ 0
TX
$Comp
L Interface_USB:CH340C U?
U 1 1
P 17100 7800
AR Path="/608F4CD0/6286F601" Ref="U?"  Part="1" 
AR Path="/6286F601" Ref="U4"  Part="1" 
F 0 "U4" H 17100 7111 50  0000 R TNN
F 1 "CH340C" H 17100 7020 50  0000 R TNN
F 2 "Package_SO:SOIC-16_3.9x9.9mm_P1.27mm" H 17150 7250 50  0001 L CNN
F 3 "https://datasheet.lcsc.com/szlcsc/Jiangsu-Qin-Heng-CH340C_C84681.pdf" H 16750 8600 50  0001 C CNN
	1    17100 7800
	-1   0    0    -1  
$EndComp
Wire Wire Line
	15750 8100 15550 8100
Text Label 15550 8100 2    50   ~ 0
RESET
Wire Wire Line
	16700 8100 16050 8100
$Comp
L Device:C C10
U 1 1
P 15900 8100
F 0 "C10" V 15750 8100 50  0000 C CNN
F 1 "100nF" V 15650 8100 50  0000 C CNN
F 2 "Capacitor_SMD:C_0603_1608Metric" V 16150 8500 50  0000 C CNN
F 3 "~" H 15900 8100 50  0001 C CNN
	1    15900 8100
	0    -1   1    0   
$EndComp
NoConn ~ 16700 8200
Text Label 15800 7500 2    50   ~ 0
TX
Text Label 15000 7400 2    50   ~ 0
RX
Connection ~ 3950 12800
Wire Wire Line
	3000 12800 3950 12800
Wire Wire Line
	5200 8500 4850 8500
NoConn ~ 6800 12400
NoConn ~ 6800 12500
NoConn ~ 6800 12600
NoConn ~ 6800 12700
NoConn ~ 6800 12800
NoConn ~ 6800 12900
NoConn ~ 6800 13000
NoConn ~ 6800 13100
Wire Wire Line
	6800 12200 7200 12200
Wire Wire Line
	4800 9700 5200 9700
Wire Wire Line
	4800 9800 5200 9800
Wire Wire Line
	4800 9900 5200 9900
Wire Wire Line
	5200 10000 4800 10000
Wire Wire Line
	4800 10100 5200 10100
Wire Wire Line
	4800 10200 5200 10200
Wire Wire Line
	5200 10300 4300 10300
NoConn ~ 5200 10400
Wire Wire Line
	6800 12100 7200 12100
NoConn ~ 5200 11300
Wire Wire Line
	6800 7900 7200 7900
Wire Wire Line
	6800 8000 7200 8000
Wire Wire Line
	6800 8100 7200 8100
Wire Wire Line
	6800 8200 7200 8200
Wire Wire Line
	6800 8300 7200 8300
Wire Wire Line
	6800 8400 7200 8400
NoConn ~ 6800 8500
NoConn ~ 6800 8600
NoConn ~ 5200 12600
Wire Wire Line
	6800 12000 7200 12000
NoConn ~ 5200 11200
NoConn ~ 5200 11100
NoConn ~ 5200 11000
Wire Wire Line
	4800 10900 5200 10900
Wire Wire Line
	4800 10800 5200 10800
Wire Wire Line
	5200 10700 4800 10700
Wire Wire Line
	4800 10600 5200 10600
Wire Wire Line
	6800 10400 7200 10400
Wire Wire Line
	6800 11900 7750 11900
Wire Wire Line
	7200 10300 6800 10300
Wire Wire Line
	6800 10200 7200 10200
Wire Wire Line
	6800 10100 7200 10100
Wire Wire Line
	7200 10000 6800 10000
Wire Wire Line
	6800 9900 7200 9900
Wire Wire Line
	6800 9800 7200 9800
Wire Wire Line
	6800 9700 7200 9700
NoConn ~ 5200 12500
NoConn ~ 5200 12400
NoConn ~ 6800 11300
NoConn ~ 6800 11200
NoConn ~ 6800 11100
NoConn ~ 6800 11000
NoConn ~ 6800 10900
NoConn ~ 6800 10800
NoConn ~ 6800 10700
NoConn ~ 6800 10600
Wire Wire Line
	4800 9500 5200 9500
Wire Wire Line
	5200 9400 4800 9400
Wire Wire Line
	5200 9300 4800 9300
Wire Wire Line
	6800 11700 7200 11700
Wire Wire Line
	5200 9200 4800 9200
Wire Wire Line
	5200 9100 4800 9100
Wire Wire Line
	5200 9000 4800 9000
Wire Wire Line
	5200 8900 4800 8900
Wire Wire Line
	5200 8800 4800 8800
Wire Wire Line
	7200 11600 6800 11600
Wire Wire Line
	3950 12800 5200 12800
NoConn ~ 5200 12700
NoConn ~ 5200 12200
Wire Wire Line
	6800 9500 7200 9500
Wire Wire Line
	6800 9400 7200 9400
Wire Wire Line
	6800 9300 7200 9300
Wire Wire Line
	6800 9200 7200 9200
Wire Wire Line
	6800 9100 8050 9100
Wire Wire Line
	6800 9000 8050 9000
Wire Wire Line
	6800 8900 8050 8900
Wire Wire Line
	6800 11500 7200 11500
Wire Wire Line
	6800 8800 7200 8800
NoConn ~ 5200 12100
NoConn ~ 5200 12000
NoConn ~ 5200 11900
NoConn ~ 5200 11800
NoConn ~ 5200 11700
NoConn ~ 5200 11600
NoConn ~ 5200 11500
$Comp
L power:GND #PWR01
U 1 1
P 6000 13400
F 0 "#PWR01" H 6000 13150 50  0001 C CNN
F 1 "GND" H 6005 13227 50  0000 C CNN
F 2 "" H 6000 13400 50  0001 C CNN
F 3 "" H 6000 13400 50  0001 C CNN
	1    6000 13400
	1    0    0    -1  
$EndComp
Connection ~ 6000 7600
Wire Wire Line
	6100 7600 6000 7600
$Comp
L power:+5V #PWR0101
U 1 1
P 6000 7600
F 0 "#PWR0101" H 6000 7450 50  0001 C CNN
F 1 "+5V" H 6015 7773 50  0000 C CNN
F 2 "" H 6000 7600 50  0001 C CNN
F 3 "" H 6000 7600 50  0001 C CNN
	1    6000 7600
	1    0    0    -1  
$EndComp
Wire Wire Line
	5200 12900 4800 12900
Text Label 7750 11800 0    50   ~ 0
RX
$Comp
L MCU_Microchip_ATmega:ATmega2560-16AU U1
U 1 1
P 6000 10500
F 0 "U1" H 6000 10350 50  0000 C CNN
F 1 "ATmega2560-16AU" H 6000 10450 50  0000 C CNN
F 2 "Package_QFP:TQFP-100_14x14mm_P0.5mm" H 6000 10500 50  0001 C CIN
F 3 "http://ww1.microchip.com/downloads/en/DeviceDoc/Atmel-2549-8-bit-AVR-Microcontroller-ATmega640-1280-1281-2560-2561_datasheet.pdf" H 6000 10500 50  0001 C CNN
	1    6000 10500
	1    0    0    -1  
$EndComp
Wire Wire Line
	6800 11800 7750 11800
$Comp
L Connector:AVR-ISP-6 J2
U 1 1
P 11500 12800
F 0 "J2" H 11170 12896 50  0000 R CNN
F 1 "AVR-ISP-6" H 11170 12805 50  0000 R CNN
F 2 "my_lib:Connector_SPI_6" V 11250 12850 50  0001 C CNN
F 3 " ~" H 10225 12250 50  0001 C CNN
	1    11500 12800
	-1   0    0    -1  
$EndComp
$Comp
L power:+5V #PWR073
U 1 1
P 11600 12300
F 0 "#PWR073" H 11600 12150 50  0001 C CNN
F 1 "+5V" H 11615 12473 50  0000 C CNN
F 2 "" H 11600 12300 50  0001 C CNN
F 3 "" H 11600 12300 50  0001 C CNN
	1    11600 12300
	1    0    0    -1  
$EndComp
$Comp
L power:GND #PWR074
U 1 1
P 11600 13200
F 0 "#PWR074" H 11600 12950 50  0001 C CNN
F 1 "GND" H 11605 13027 50  0000 C CNN
F 2 "" H 11600 13200 50  0001 C CNN
F 3 "" H 11600 13200 50  0001 C CNN
	1    11600 13200
	1    0    0    -1  
$EndComp
Text Label 11100 12900 2    50   ~ 0
RESET
Text Label 11100 12800 2    50   ~ 0
CLK
Text Label 11100 12700 2    50   ~ 0
MOSI
Text Label 11100 12600 2    50   ~ 0
MISO
$Comp
L power:GND #PWR077
U 1 1
P 18850 6950
F 0 "#PWR077" H 18850 6700 50  0001 C CNN
F 1 "GND" H 18855 6777 50  0000 C CNN
F 2 "" H 18850 6950 50  0001 C CNN
F 3 "" H 18850 6950 50  0001 C CNN
	1    18850 6950
	0    1    1    0   
$EndComp
$Comp
L power:GND #PWR078
U 1 1
P 18300 7050
F 0 "#PWR078" H 18300 6800 50  0001 C CNN
F 1 "GND" H 18305 6877 50  0000 C CNN
F 2 "" H 18300 7050 50  0001 C CNN
F 3 "" H 18300 7050 50  0001 C CNN
	1    18300 7050
	0    1    1    0   
$EndComp
$Comp
L Device:R R65
U 1 1
P 18450 7050
F 0 "R65" V 18550 7100 50  0000 L CNN
F 1 "5.1k" V 18450 6950 50  0000 L CNN
F 2 "Resistor_SMD:R_0603_1608Metric" V 18380 7050 50  0001 C CNN
F 3 "~" H 18450 7050 50  0001 C CNN
	1    18450 7050
	0    1    1    0   
$EndComp
$Comp
L Device:R R64
U 1 1
P 19000 6950
F 0 "R64" V 18900 6850 50  0000 L CNN
F 1 "5.1k" V 19000 6850 50  0000 L CNN
F 2 "Resistor_SMD:R_0603_1608Metric" V 18930 6950 50  0001 C CNN
F 3 "~" H 19000 6950 50  0001 C CNN
	1    19000 6950
	0    1    1    0   
$EndComp
Wire Wire Line
	18600 7050 19150 7050
Wire Notes Line
	7800 4200 7800 1800
Wire Notes Line
	7800 1800 18750 1800
Wire Notes Line
	18750 1800 18750 4200
Wire Notes Line
	18750 4200 7800 4200
Text Notes 7900 1650 0    394  ~ 0
Player Input Parts
Text Label 16300 8100 0    50   ~ 0
DTR
Wire Wire Line
	18900 7450 19150 7450
Wire Wire Line
	18350 6650 18350 6750
Wire Wire Line
	18350 6750 19050 6750
Wire Wire Line
	18900 7700 18900 7450
Wire Wire Line
	17500 7700 18900 7700
Wire Wire Line
	18500 7250 18500 7800
Wire Wire Line
	18500 7250 19150 7250
Wire Wire Line
	17500 7800 18500 7800
Wire Notes Line
	21700 9300 21700 5550
Wire Notes Line
	21700 5550 14450 5550
Wire Notes Line
	14450 5550 14450 9300
Wire Notes Line
	14450 9300 21700 9300
Text Notes 14450 5450 0    394  ~ 0
USB Type C to Serial\n
Wire Notes Line
	15900 11800 18100 11800
Wire Notes Line
	18100 11800 18100 13650
Wire Notes Line
	18100 13650 15900 13650
Wire Notes Line
	15900 11800 15900 13650
Text Notes 15850 11650 0    394  ~ 0
Screen
Wire Notes Line
	5450 2200 1850 2200
Wire Notes Line
	1850 4950 5450 4950
Text Notes 1800 2100 0    394  ~ 0
Alimentation \nManagement
Wire Wire Line
	2550 4250 2900 4250
$Comp
L power:GND #PWR0136
U 1 1
P 2550 4450
F 0 "#PWR0136" H 2550 4200 50  0001 C CNN
F 1 "GND" V 2555 4322 50  0000 R CNN
F 2 "" H 2550 4450 50  0001 C CNN
F 3 "" H 2550 4450 50  0001 C CNN
	1    2550 4450
	0    -1   -1   0   
$EndComp
$Comp
L Connector:Jack-DC J1
U 1 1
P 2250 4350
F 0 "J1" H 2307 4675 50  0000 C CNN
F 1 "Jack-DC" H 2307 4584 50  0000 C CNN
F 2 "Connector_BarrelJack:BarrelJack_Horizontal" H 2300 4310 50  0001 C CNN
F 3 "~" H 2300 4310 50  0001 C CNN
	1    2250 4350
	1    0    0    -1  
$EndComp
Wire Notes Line
	12900 9900 12900 8400
Wire Notes Line
	12900 8400 10900 8400
Wire Notes Line
	10900 8400 10900 9900
Wire Notes Line
	10900 9900 12900 9900
Text Notes 10850 8350 0    394  ~ 0
MCU Clock
Wire Notes Line
	4450 11600 1650 11600
Wire Notes Line
	1650 11600 1650 14150
Text Notes 1700 11600 0    394  ~ 0
Buttons
Wire Notes Line
	5450 2200 5450 4950
Wire Notes Line
	1850 2200 1850 4950
Wire Notes Line
	12500 13650 12500 11900
Wire Notes Line
	12500 11900 10600 11900
Wire Notes Line
	10600 11900 10600 13650
Wire Notes Line
	10600 13650 12500 13650
Text Notes 10500 11800 0    394  ~ 0
Flash ISP\n
Wire Notes Line
	4450 10800 3650 10800
Wire Notes Line
	3650 10800 3650 7150
Wire Notes Line
	3650 7150 9850 7150
Wire Notes Line
	9850 7150 9850 14150
Wire Notes Line
	4450 10800 4450 14150
Wire Notes Line
	1650 14150 9850 14150
Text Notes 3600 7150 0    394  ~ 0
MCU\nLevel Shifters\nBuzzer\n
Wire Wire Line
	17100 7200 17100 6750
$Comp
L Mechanical:MountingHole H1
U 1 1
P 20800 1200
F 0 "H1" H 20900 1246 50  0000 L CNN
F 1 "MountingHole" H 20900 1155 50  0000 L CNN
F 2 "MountingHole:MountingHole_3.2mm_M3" H 20800 1200 50  0001 C CNN
F 3 "~" H 20800 1200 50  0001 C CNN
	1    20800 1200
	1    0    0    -1  
$EndComp
$Comp
L Mechanical:MountingHole H2
U 1 1
P 20800 1450
F 0 "H2" H 20900 1496 50  0000 L CNN
F 1 "MountingHole" H 20900 1405 50  0000 L CNN
F 2 "MountingHole:MountingHole_3.2mm_M3" H 20800 1450 50  0001 C CNN
F 3 "~" H 20800 1450 50  0001 C CNN
	1    20800 1450
	1    0    0    -1  
$EndComp
$Comp
L Mechanical:MountingHole H3
U 1 1
P 20800 950
F 0 "H3" H 20900 996 50  0000 L CNN
F 1 "MountingHole" H 20900 905 50  0000 L CNN
F 2 "MountingHole:MountingHole_3.2mm_M3" H 20800 950 50  0001 C CNN
F 3 "~" H 20800 950 50  0001 C CNN
	1    20800 950 
	1    0    0    -1  
$EndComp
$Comp
L Connector:USB_C_Plug_USB2.0 P7
U 1 1
P 19750 7350
F 0 "P7" H 19320 7289 50  0000 R CNN
F 1 "USB_C_Plug_USB2.0" H 19320 7198 50  0000 R CNN
F 2 "Connector_USB:USB_C_Receptacle_HRO_TYPE-C-31-M-12" H 19900 7350 50  0001 C CNN
F 3 "https://www.usb.org/sites/default/files/documents/usb_type-c.zip" H 19900 7350 50  0001 C CNN
	1    19750 7350
	-1   0    0    -1  
$EndComp
NoConn ~ 17500 7500
Connection ~ 18350 6750
Wire Wire Line
	17100 6750 18350 6750
$Comp
L power:PWR_FLAG #FLG0103
U 1 1
P 19150 6750
F 0 "#FLG0103" H 19150 6825 50  0001 C CNN
F 1 "PWR_FLAG" H 19250 6950 50  0000 C CNN
F 2 "" H 19150 6750 50  0001 C CNN
F 3 "~" H 19150 6750 50  0001 C CNN
	1    19150 6750
	1    0    0    -1  
$EndComp
Connection ~ 17100 6750
Connection ~ 19150 6750
$EndSCHEMATC
